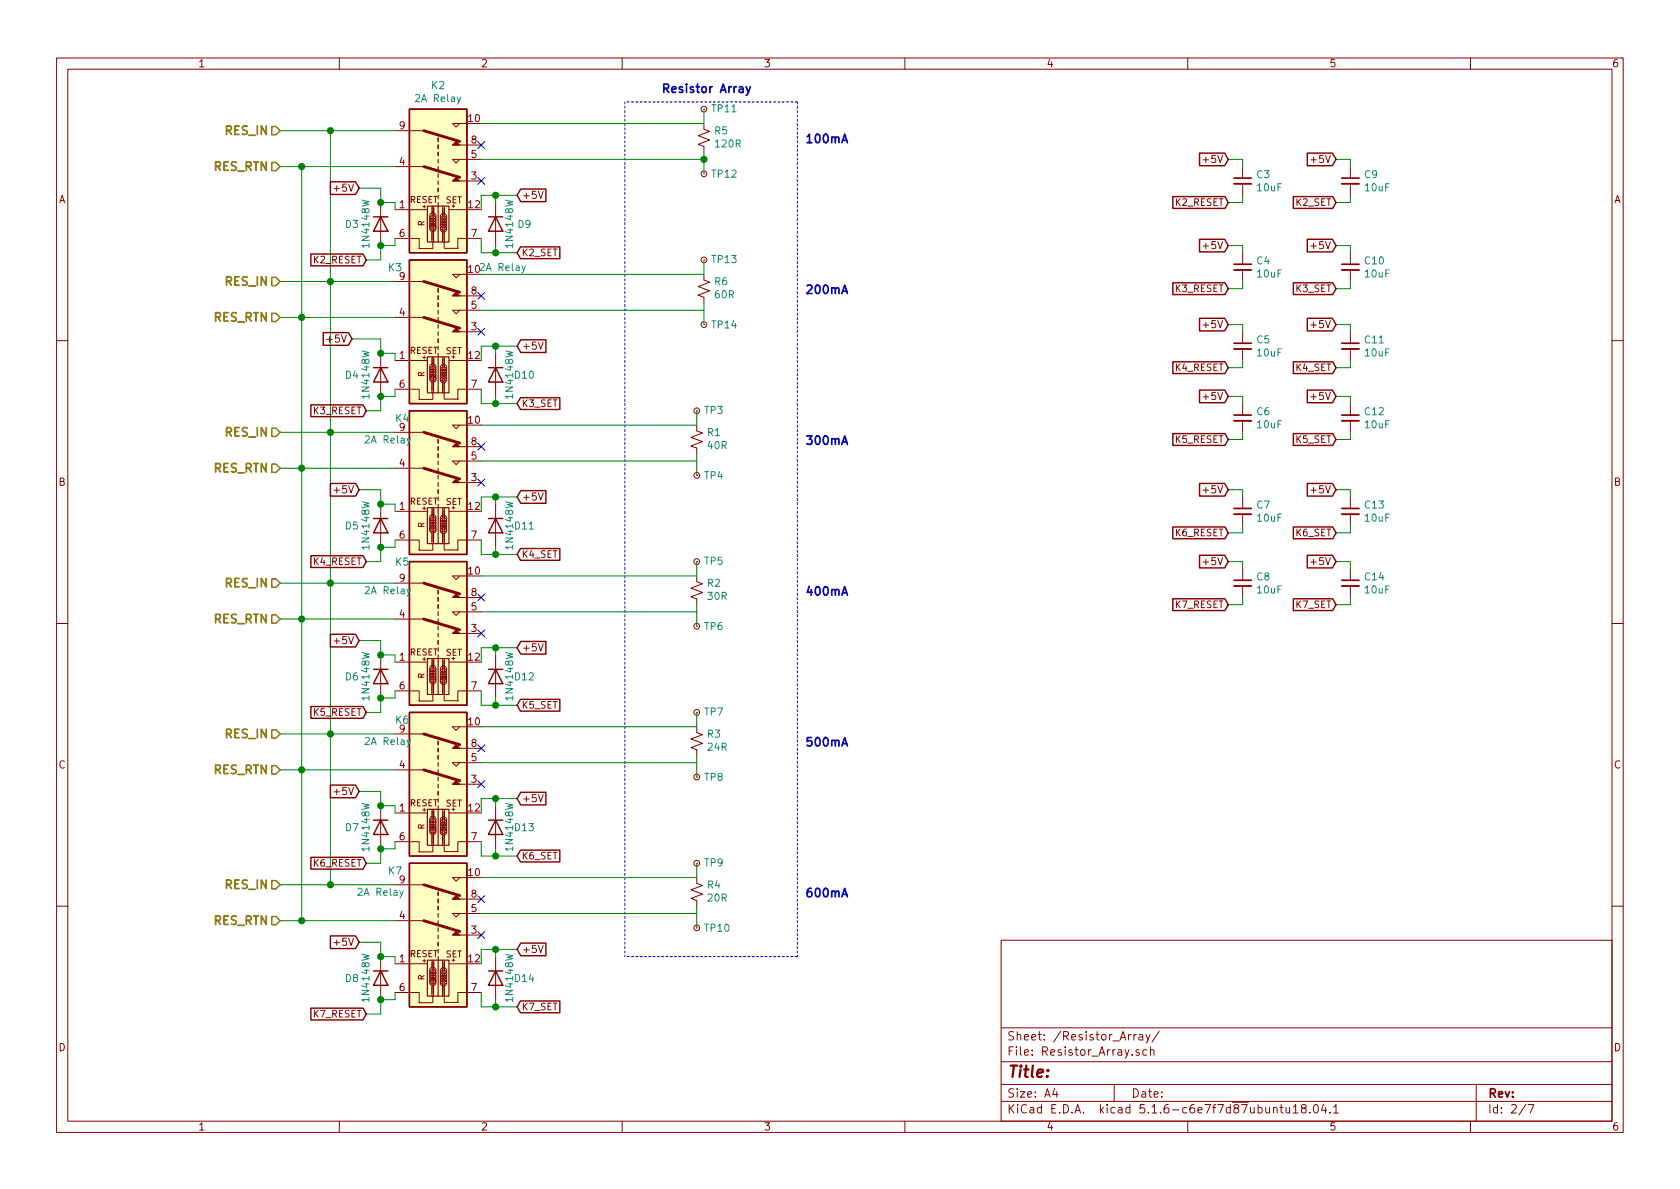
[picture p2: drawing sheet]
EESchema Schematic File Version 4
EELAYER 30 0
EELAYER END
$Descr A4 11693 8268
encoding utf-8
Sheet 2 7
Title ""
Date ""
Rev ""
Comp ""
Comment1 ""
Comment2 ""
Comment3 ""
Comment4 ""
$EndDescr
Wire Notes Line
	5550 700  4350 700 
Wire Notes Line
	4350 700  4350 6650
$Comp
L Device:R_Small_US R?
U 1 1
P 4900 950
AR Path="/5EFB15DB" Ref="R?"  Part="1" 
AR Path="/5EFA74C2/5EFB15DB" Ref="R5"  Part="1" 
AR Path="/5F851FE1/5F8CBC20/5EFB15DB" Ref="R?"  Part="1" 
F 0 "R5" H 4832 904 50  0000 R CNN
F 1 "120R" H 4832 995 50  0000 R CNN
F 2 "" H 4900 950 50  0001 C CNN
F 3 "~" H 4900 950 50  0001 C CNN
	1    4900 950 
	-1   0    0    1   
$EndComp
$Comp
L Device:R_Small_US R?
U 1 1
P 4900 2000
AR Path="/5EFB15E1" Ref="R?"  Part="1" 
AR Path="/5EFA74C2/5EFB15E1" Ref="R6"  Part="1" 
AR Path="/5F851FE1/5F8CBC20/5EFB15E1" Ref="R?"  Part="1" 
F 0 "R6" H 4832 1954 50  0000 R CNN
F 1 "60R" H 4832 2045 50  0000 R CNN
F 2 "" H 4900 2000 50  0001 C CNN
F 3 "~" H 4900 2000 50  0001 C CNN
	1    4900 2000
	-1   0    0    1   
$EndComp
$Comp
L Device:R_Small_US R?
U 1 1
P 4850 3050
AR Path="/5EFB15ED" Ref="R?"  Part="1" 
AR Path="/5EFA74C2/5EFB15ED" Ref="R1"  Part="1" 
AR Path="/5F851FE1/5F8CBC20/5EFB15ED" Ref="R?"  Part="1" 
F 0 "R1" H 4782 3004 50  0000 R CNN
F 1 "40R" H 4782 3095 50  0000 R CNN
F 2 "" H 4850 3050 50  0001 C CNN
F 3 "~" H 4850 3050 50  0001 C CNN
	1    4850 3050
	-1   0    0    1   
$EndComp
$Comp
L Device:R_Small_US R?
U 1 1
P 4850 4100
AR Path="/5EFB15F9" Ref="R?"  Part="1" 
AR Path="/5EFA74C2/5EFB15F9" Ref="R2"  Part="1" 
AR Path="/5F851FE1/5F8CBC20/5EFB15F9" Ref="R?"  Part="1" 
F 0 "R2" H 4782 4054 50  0000 R CNN
F 1 "30R" H 4782 4145 50  0000 R CNN
F 2 "" H 4850 4100 50  0001 C CNN
F 3 "~" H 4850 4100 50  0001 C CNN
	1    4850 4100
	-1   0    0    1   
$EndComp
$Comp
L Device:R_Small_US R?
U 1 1
P 4850 5150
AR Path="/5EFB160B" Ref="R?"  Part="1" 
AR Path="/5EFA74C2/5EFB160B" Ref="R3"  Part="1" 
AR Path="/5F851FE1/5F8CBC20/5EFB160B" Ref="R?"  Part="1" 
F 0 "R3" H 4782 5104 50  0000 R CNN
F 1 "24R" H 4782 5195 50  0000 R CNN
F 2 "" H 4850 5150 50  0001 C CNN
F 3 "~" H 4850 5150 50  0001 C CNN
	1    4850 5150
	-1   0    0    1   
$EndComp
Text Notes 5600 1000 0    59   ~ 12
100mA\n
Text Notes 5600 2050 0    59   ~ 12
200mA\n
Text Notes 5600 3100 0    59   ~ 12
300mA
Text Notes 5600 4150 0    59   ~ 12
400mA
Text Notes 5600 5200 0    59   ~ 12
500mA
Text Notes 5600 6250 0    59   ~ 12
600mA
Text Notes 4600 650  0    59   ~ 12
Resistor Array
$Comp
L txs2:TXS2 K?
U 1 1
P 3100 1100
AR Path="/5EFB5EC7" Ref="K?"  Part="1" 
AR Path="/5EFA74C2/5EFB5EC7" Ref="K2"  Part="1" 
AR Path="/5F851FE1/5F8CBC20/5EFB5EC7" Ref="K?"  Part="1" 
F 0 "K2" H 3150 1618 51  0000 C CNN
F 1 "2A Relay" H 3150 1526 50  0000 C CNN
F 2 "Footprints:Panasonic_TX2_2" V 4112 1955 50  0001 C CNN
F 3 "http://www.azettler.com/pdfs/az850.pdf" V 3150 850 50  0001 C CNN
	1    3100 1100
	-1   0    0    -1  
$EndComp
Wire Wire Line
	3350 850  4900 850 
Wire Wire Line
	3350 1100 4900 1100
Wire Wire Line
	4900 1100 4900 1050
$Comp
L txs2:TXS2 K?
U 1 1
P 3100 2150
AR Path="/5EFC899D" Ref="K?"  Part="1" 
AR Path="/5EFA74C2/5EFC899D" Ref="K3"  Part="1" 
AR Path="/5F851FE1/5F8CBC20/5EFC899D" Ref="K?"  Part="1" 
F 0 "K3" H 3450 2450 51  0000 C CNN
F 1 "2A Relay" H 2700 2450 50  0000 C CNN
F 2 "Footprints:Panasonic_TX2_2" V 4112 3005 50  0001 C CNN
F 3 "http://www.azettler.com/pdfs/az850.pdf" V 3150 1900 50  0001 C CNN
	1    3100 2150
	-1   0    0    -1  
$EndComp
$Comp
L txs2:TXS2 K?
U 1 1
P 3100 3200
AR Path="/5EFCA3FA" Ref="K?"  Part="1" 
AR Path="/5EFA74C2/5EFCA3FA" Ref="K4"  Part="1" 
AR Path="/5F851FE1/5F8CBC20/5EFCA3FA" Ref="K?"  Part="1" 
F 0 "K4" H 3400 3500 51  0000 C CNN
F 1 "2A Relay" H 3500 3350 50  0000 C CNN
F 2 "Footprints:Panasonic_TX2_2" V 4112 4055 50  0001 C CNN
F 3 "http://www.azettler.com/pdfs/az850.pdf" V 3150 2950 50  0001 C CNN
	1    3100 3200
	-1   0    0    -1  
$EndComp
$Comp
L txs2:TXS2 K?
U 1 1
P 3100 4250
AR Path="/5EFCBE68" Ref="K?"  Part="1" 
AR Path="/5EFA74C2/5EFCBE68" Ref="K5"  Part="1" 
AR Path="/5F851FE1/5F8CBC20/5EFCBE68" Ref="K?"  Part="1" 
F 0 "K5" H 3400 4600 51  0000 C CNN
F 1 "2A Relay" H 3500 4400 50  0000 C CNN
F 2 "Footprints:Panasonic_TX2_2" V 4112 5105 50  0001 C CNN
F 3 "http://www.azettler.com/pdfs/az850.pdf" V 3150 4000 50  0001 C CNN
	1    3100 4250
	-1   0    0    -1  
$EndComp
$Comp
L txs2:TXS2 K?
U 1 1
P 3100 5300
AR Path="/5EFCCAF6" Ref="K?"  Part="1" 
AR Path="/5EFA74C2/5EFCCAF6" Ref="K6"  Part="1" 
AR Path="/5F851FE1/5F8CBC20/5EFCCAF6" Ref="K?"  Part="1" 
F 0 "K6" H 3400 5600 51  0000 C CNN
F 1 "2A Relay" H 3500 5450 50  0000 C CNN
F 2 "Footprints:Panasonic_TX2_2" V 4112 6155 50  0001 C CNN
F 3 "http://www.azettler.com/pdfs/az850.pdf" V 3150 5050 50  0001 C CNN
	1    3100 5300
	-1   0    0    -1  
$EndComp
Wire Wire Line
	3350 1900 4900 1900
Wire Wire Line
	3350 2150 4900 2150
Wire Wire Line
	4900 2150 4900 2100
Wire Wire Line
	3350 2950 4850 2950
Wire Wire Line
	3350 3200 4850 3200
Wire Wire Line
	4850 3200 4850 3150
Wire Wire Line
	3350 4000 4850 4000
Wire Wire Line
	4850 4200 4850 4250
Wire Wire Line
	4850 4250 3350 4250
Wire Wire Line
	3350 5050 4850 5050
Wire Wire Line
	3350 5300 4850 5300
Wire Wire Line
	4850 5300 4850 5250
$Comp
L Device:R_Small_US R?
U 1 1
P 4850 6200
AR Path="/5F04E5F8" Ref="R?"  Part="1" 
AR Path="/5EFA74C2/5F04E5F8" Ref="R4"  Part="1" 
AR Path="/5F851FE1/5F8CBC20/5F04E5F8" Ref="R?"  Part="1" 
F 0 "R4" H 4782 6154 50  0000 R CNN
F 1 "20R" H 4782 6245 50  0000 R CNN
F 2 "" H 4850 6200 50  0001 C CNN
F 3 "~" H 4850 6200 50  0001 C CNN
	1    4850 6200
	-1   0    0    1   
$EndComp
$Comp
L txs2:TXS2 K?
U 1 1
P 3100 6350
AR Path="/5F04E5FE" Ref="K?"  Part="1" 
AR Path="/5EFA74C2/5F04E5FE" Ref="K7"  Part="1" 
AR Path="/5F851FE1/5F8CBC20/5F04E5FE" Ref="K?"  Part="1" 
F 0 "K7" H 3450 6650 51  0000 C CNN
F 1 "2A Relay" H 3550 6500 50  0000 C CNN
F 2 "Footprints:Panasonic_TX2_2" V 4112 7205 50  0001 C CNN
F 3 "http://www.azettler.com/pdfs/az850.pdf" V 3150 6100 50  0001 C CNN
	1    3100 6350
	-1   0    0    -1  
$EndComp
Wire Wire Line
	3350 6100 4850 6100
Wire Wire Line
	3350 6350 4850 6350
Wire Wire Line
	4850 6350 4850 6300
Wire Wire Line
	2750 6400 2100 6400
Text HLabel 1950 6400 0    59   Input ~ 12
RES_RTN
Text HLabel 1950 5350 0    59   Input ~ 12
RES_RTN
Text HLabel 1950 4300 0    59   Input ~ 12
RES_RTN
Text HLabel 1950 3250 0    59   Input ~ 12
RES_RTN
Text HLabel 1950 2200 0    59   Input ~ 12
RES_RTN
Text HLabel 1950 1150 0    59   Input ~ 12
RES_RTN
Wire Wire Line
	1950 5350 2100 5350
Wire Wire Line
	1950 4300 2100 4300
Wire Wire Line
	1950 3250 2100 3250
Wire Wire Line
	1950 2200 2100 2200
Wire Wire Line
	1950 1150 2100 1150
Text HLabel 1950 6150 0    59   Input ~ 12
RES_IN
Wire Wire Line
	1950 6150 2300 6150
Text HLabel 1950 5100 0    59   Input ~ 12
RES_IN
Wire Wire Line
	1950 5100 2300 5100
Text HLabel 1950 4050 0    59   Input ~ 12
RES_IN
Wire Wire Line
	1950 4050 2300 4050
Text HLabel 1950 3000 0    59   Input ~ 12
RES_IN
Wire Wire Line
	1950 3000 2300 3000
Text HLabel 1950 1950 0    59   Input ~ 12
RES_IN
Wire Wire Line
	1950 1950 2300 1950
Text HLabel 1950 900  0    59   Input ~ 12
RES_IN
Wire Wire Line
	1950 900  2300 900 
Wire Notes Line
	5550 700  5550 6650
Wire Notes Line
	5550 6650 4350 6650
Wire Wire Line
	2100 6400 2100 5350
Connection ~ 2100 6400
Wire Wire Line
	2100 6400 1950 6400
Connection ~ 2100 5350
Wire Wire Line
	2100 5350 2750 5350
Wire Wire Line
	2100 5350 2100 4300
Connection ~ 2100 4300
Wire Wire Line
	2100 4300 2750 4300
Wire Wire Line
	2100 4300 2100 3250
Connection ~ 2100 3250
Wire Wire Line
	2100 3250 2750 3250
Wire Wire Line
	2100 3250 2100 2200
Connection ~ 2100 2200
Wire Wire Line
	2100 2200 2750 2200
Wire Wire Line
	2100 2200 2100 1150
Connection ~ 2100 1150
Wire Wire Line
	2100 1150 2750 1150
Wire Wire Line
	2300 900  2300 1950
Connection ~ 2300 900 
Wire Wire Line
	2300 900  2750 900 
Connection ~ 2300 1950
Wire Wire Line
	2300 1950 2750 1950
Wire Wire Line
	2300 1950 2300 3000
Connection ~ 2300 3000
Wire Wire Line
	2300 3000 2750 3000
Wire Wire Line
	2300 3000 2300 4050
Connection ~ 2300 4050
Wire Wire Line
	2300 4050 2750 4050
Wire Wire Line
	2300 4050 2300 5100
Connection ~ 2300 5100
Wire Wire Line
	2300 5100 2750 5100
Wire Wire Line
	2300 5100 2300 6150
Connection ~ 2300 6150
Wire Wire Line
	2300 6150 2750 6150
Text GLabel 3600 1750 2    47   Input ~ 0
K2_SET
$Comp
L Diode:1N4148W D?
U 1 1
P 3450 1550
AR Path="/5F865273/60822CF1" Ref="D?"  Part="1" 
AR Path="/5EFA74C2/60822CF1" Ref="D9"  Part="1" 
F 0 "D9" V 3450 1750 50  0000 C CNN
F 1 "1N4148W" H 3450 1650 50  0000 C CNN
F 2 "Diode_SMD:D_SOD-123" H 3450 1375 50  0001 C CNN
F 3 "https://www.vishay.com/docs/85748/1n4148w.pdf" H 3450 1550 50  0001 C CNN
	1    3450 1550
	0    1    1    0   
$EndComp
Wire Wire Line
	3450 1700 3450 1750
Wire Wire Line
	3450 1400 3450 1350
Wire Wire Line
	3350 1350 3450 1350
Connection ~ 3450 1350
Wire Wire Line
	3350 1750 3450 1750
Wire Wire Line
	3450 1350 3600 1350
Wire Wire Line
	3450 1750 3600 1750
Connection ~ 3450 1750
Text GLabel 3600 1350 2    50   Input ~ 0
+5V
$Comp
L Diode:1N4148W D?
U 1 1
P 2650 1550
AR Path="/5F865273/60864B8D" Ref="D?"  Part="1" 
AR Path="/5EFA74C2/60864B8D" Ref="D3"  Part="1" 
F 0 "D3" V 2650 1350 50  0000 C CNN
F 1 "1N4148W" H 2650 1450 50  0000 C CNN
F 2 "Diode_SMD:D_SOD-123" H 2650 1375 50  0001 C CNN
F 3 "https://www.vishay.com/docs/85748/1n4148w.pdf" H 2650 1550 50  0001 C CNN
	1    2650 1550
	0    1    1    0   
$EndComp
Wire Wire Line
	2650 1400 2750 1400
Wire Wire Line
	2750 1700 2650 1700
Wire Wire Line
	2650 1700 2650 1800
Wire Wire Line
	2650 1800 2550 1800
Connection ~ 2650 1700
Wire Wire Line
	2650 1400 2650 1300
Wire Wire Line
	2650 1300 2500 1300
Connection ~ 2650 1400
Text GLabel 2500 1300 0    50   Input ~ 0
+5V
$Comp
L Diode:1N4148W D?
U 1 1
P 2650 3650
AR Path="/5F865273/60869C1B" Ref="D?"  Part="1" 
AR Path="/5EFA74C2/60869C1B" Ref="D5"  Part="1" 
F 0 "D5" V 2650 3450 50  0000 C CNN
F 1 "1N4148W" H 2650 3550 50  0000 C CNN
F 2 "Diode_SMD:D_SOD-123" H 2650 3475 50  0001 C CNN
F 3 "https://www.vishay.com/docs/85748/1n4148w.pdf" H 2650 3650 50  0001 C CNN
	1    2650 3650
	0    1    1    0   
$EndComp
Wire Wire Line
	2650 3500 2750 3500
Wire Wire Line
	2750 3800 2650 3800
Wire Wire Line
	2650 3800 2650 3900
Wire Wire Line
	2650 3900 2550 3900
Connection ~ 2650 3800
Wire Wire Line
	2650 3500 2650 3400
Wire Wire Line
	2650 3400 2500 3400
Connection ~ 2650 3500
Text GLabel 2500 3400 0    50   Input ~ 0
+5V
$Comp
L Diode:1N4148W D?
U 1 1
P 2650 4700
AR Path="/5F865273/6086F142" Ref="D?"  Part="1" 
AR Path="/5EFA74C2/6086F142" Ref="D6"  Part="1" 
F 0 "D6" V 2650 4500 50  0000 C CNN
F 1 "1N4148W" H 2650 4600 50  0000 C CNN
F 2 "Diode_SMD:D_SOD-123" H 2650 4525 50  0001 C CNN
F 3 "https://www.vishay.com/docs/85748/1n4148w.pdf" H 2650 4700 50  0001 C CNN
	1    2650 4700
	0    1    1    0   
$EndComp
Wire Wire Line
	2650 4550 2750 4550
Wire Wire Line
	2750 4850 2650 4850
Wire Wire Line
	2650 4850 2650 4950
Wire Wire Line
	2650 4950 2550 4950
Connection ~ 2650 4850
Wire Wire Line
	2650 4550 2650 4450
Wire Wire Line
	2650 4450 2500 4450
Connection ~ 2650 4550
Text GLabel 2500 4450 0    50   Input ~ 0
+5V
$Comp
L Diode:1N4148W D?
U 1 1
P 2650 5750
AR Path="/5F865273/608746AA" Ref="D?"  Part="1" 
AR Path="/5EFA74C2/608746AA" Ref="D7"  Part="1" 
F 0 "D7" V 2650 5550 50  0000 C CNN
F 1 "1N4148W" H 2650 5650 50  0000 C CNN
F 2 "Diode_SMD:D_SOD-123" H 2650 5575 50  0001 C CNN
F 3 "https://www.vishay.com/docs/85748/1n4148w.pdf" H 2650 5750 50  0001 C CNN
	1    2650 5750
	0    1    1    0   
$EndComp
Wire Wire Line
	2650 5600 2750 5600
Wire Wire Line
	2750 5900 2650 5900
Wire Wire Line
	2650 5900 2650 6000
Wire Wire Line
	2650 6000 2550 6000
Connection ~ 2650 5900
Wire Wire Line
	2650 5600 2650 5500
Wire Wire Line
	2650 5500 2500 5500
Connection ~ 2650 5600
Text GLabel 2500 5500 0    50   Input ~ 0
+5V
$Comp
L Diode:1N4148W D?
U 1 1
P 2650 6800
AR Path="/5F865273/608789F3" Ref="D?"  Part="1" 
AR Path="/5EFA74C2/608789F3" Ref="D8"  Part="1" 
F 0 "D8" V 2650 6600 50  0000 C CNN
F 1 "1N4148W" H 2650 6700 50  0000 C CNN
F 2 "Diode_SMD:D_SOD-123" H 2650 6625 50  0001 C CNN
F 3 "https://www.vishay.com/docs/85748/1n4148w.pdf" H 2650 6800 50  0001 C CNN
	1    2650 6800
	0    1    1    0   
$EndComp
Wire Wire Line
	2650 6650 2750 6650
Wire Wire Line
	2750 6950 2650 6950
Wire Wire Line
	2650 6950 2650 7050
Wire Wire Line
	2650 7050 2550 7050
Connection ~ 2650 6950
Wire Wire Line
	2650 6650 2650 6550
Wire Wire Line
	2650 6550 2500 6550
Connection ~ 2650 6650
Text GLabel 2500 6550 0    50   Input ~ 0
+5V
Wire Wire Line
	2750 6950 2750 6900
Wire Wire Line
	2750 6650 2750 6700
Wire Wire Line
	2750 5600 2750 5650
Wire Wire Line
	2750 5900 2750 5850
Wire Wire Line
	2750 4550 2750 4600
Wire Wire Line
	2750 4850 2750 4800
Wire Wire Line
	2750 3500 2750 3550
Wire Wire Line
	2750 3800 2750 3750
$Comp
L Diode:1N4148W D?
U 1 1
P 2650 2600
AR Path="/5F865273/608A245F" Ref="D?"  Part="1" 
AR Path="/5EFA74C2/608A245F" Ref="D4"  Part="1" 
F 0 "D4" V 2650 2400 50  0000 C CNN
F 1 "1N4148W" H 2650 2500 50  0000 C CNN
F 2 "Diode_SMD:D_SOD-123" H 2650 2425 50  0001 C CNN
F 3 "https://www.vishay.com/docs/85748/1n4148w.pdf" H 2650 2600 50  0001 C CNN
	1    2650 2600
	0    1    1    0   
$EndComp
Wire Wire Line
	2650 2450 2750 2450
Wire Wire Line
	2750 2750 2650 2750
Wire Wire Line
	2650 2750 2650 2850
Wire Wire Line
	2650 2850 2550 2850
Connection ~ 2650 2750
Wire Wire Line
	2650 2450 2650 2350
Connection ~ 2650 2450
Text GLabel 2450 2350 0    50   Input ~ 0
+5V
Wire Wire Line
	2750 2750 2750 2700
Wire Wire Line
	2750 2450 2750 2500
Wire Wire Line
	3350 1750 3350 1650
Wire Wire Line
	3350 1450 3350 1350
$Comp
L Diode:1N4148W D?
U 1 1
P 3450 2600
AR Path="/5F865273/608DDC13" Ref="D?"  Part="1" 
AR Path="/5EFA74C2/608DDC13" Ref="D10"  Part="1" 
F 0 "D10" V 3450 2800 50  0000 C CNN
F 1 "1N4148W" H 3450 2700 50  0000 C CNN
F 2 "Diode_SMD:D_SOD-123" H 3450 2425 50  0001 C CNN
F 3 "https://www.vishay.com/docs/85748/1n4148w.pdf" H 3450 2600 50  0001 C CNN
	1    3450 2600
	0    1    1    0   
$EndComp
Wire Wire Line
	3450 2750 3450 2800
Wire Wire Line
	3450 2450 3450 2400
Wire Wire Line
	3350 2400 3450 2400
Connection ~ 3450 2400
Wire Wire Line
	3350 2800 3450 2800
Wire Wire Line
	3450 2400 3600 2400
Wire Wire Line
	3450 2800 3600 2800
Connection ~ 3450 2800
Text GLabel 3600 2400 2    50   Input ~ 0
+5V
$Comp
L Diode:1N4148W D?
U 1 1
P 3450 3650
AR Path="/5F865273/608E4B81" Ref="D?"  Part="1" 
AR Path="/5EFA74C2/608E4B81" Ref="D11"  Part="1" 
F 0 "D11" V 3450 3850 50  0000 C CNN
F 1 "1N4148W" H 3450 3750 50  0000 C CNN
F 2 "Diode_SMD:D_SOD-123" H 3450 3475 50  0001 C CNN
F 3 "https://www.vishay.com/docs/85748/1n4148w.pdf" H 3450 3650 50  0001 C CNN
	1    3450 3650
	0    1    1    0   
$EndComp
Wire Wire Line
	3450 3800 3450 3850
Wire Wire Line
	3450 3500 3450 3450
Wire Wire Line
	3350 3450 3450 3450
Connection ~ 3450 3450
Wire Wire Line
	3350 3850 3450 3850
Wire Wire Line
	3450 3450 3600 3450
Wire Wire Line
	3450 3850 3600 3850
Connection ~ 3450 3850
Text GLabel 3600 3450 2    50   Input ~ 0
+5V
$Comp
L Diode:1N4148W D?
U 1 1
P 3450 4700
AR Path="/5F865273/608F8E1F" Ref="D?"  Part="1" 
AR Path="/5EFA74C2/608F8E1F" Ref="D12"  Part="1" 
F 0 "D12" V 3450 4900 50  0000 C CNN
F 1 "1N4148W" H 3450 4800 50  0000 C CNN
F 2 "Diode_SMD:D_SOD-123" H 3450 4525 50  0001 C CNN
F 3 "https://www.vishay.com/docs/85748/1n4148w.pdf" H 3450 4700 50  0001 C CNN
	1    3450 4700
	0    1    1    0   
$EndComp
Wire Wire Line
	3450 4850 3450 4900
Wire Wire Line
	3450 4550 3450 4500
Wire Wire Line
	3350 4500 3450 4500
Connection ~ 3450 4500
Wire Wire Line
	3350 4900 3450 4900
Wire Wire Line
	3450 4500 3600 4500
Wire Wire Line
	3450 4900 3600 4900
Connection ~ 3450 4900
Text GLabel 3600 4500 2    50   Input ~ 0
+5V
$Comp
L Diode:1N4148W D?
U 1 1
P 3450 5750
AR Path="/5F865273/6090040B" Ref="D?"  Part="1" 
AR Path="/5EFA74C2/6090040B" Ref="D13"  Part="1" 
F 0 "D13" V 3450 5950 50  0000 C CNN
F 1 "1N4148W" H 3450 5850 50  0000 C CNN
F 2 "Diode_SMD:D_SOD-123" H 3450 5575 50  0001 C CNN
F 3 "https://www.vishay.com/docs/85748/1n4148w.pdf" H 3450 5750 50  0001 C CNN
	1    3450 5750
	0    1    1    0   
$EndComp
Wire Wire Line
	3450 5900 3450 5950
Wire Wire Line
	3450 5600 3450 5550
Connection ~ 3450 5550
Wire Wire Line
	3350 5950 3450 5950
Wire Wire Line
	3450 5550 3600 5550
Wire Wire Line
	3450 5950 3600 5950
Connection ~ 3450 5950
Text GLabel 3600 5550 2    50   Input ~ 0
+5V
$Comp
L Diode:1N4148W D?
U 1 1
P 3450 6800
AR Path="/5F865273/60907DB1" Ref="D?"  Part="1" 
AR Path="/5EFA74C2/60907DB1" Ref="D14"  Part="1" 
F 0 "D14" V 3450 7000 50  0000 C CNN
F 1 "1N4148W" H 3450 6900 50  0000 C CNN
F 2 "Diode_SMD:D_SOD-123" H 3450 6625 50  0001 C CNN
F 3 "https://www.vishay.com/docs/85748/1n4148w.pdf" H 3450 6800 50  0001 C CNN
	1    3450 6800
	0    1    1    0   
$EndComp
Wire Wire Line
	3450 6950 3450 7000
Wire Wire Line
	3450 6650 3450 6600
Wire Wire Line
	3350 6600 3450 6600
Connection ~ 3450 6600
Wire Wire Line
	3350 7000 3450 7000
Wire Wire Line
	3450 6600 3600 6600
Wire Wire Line
	3450 7000 3600 7000
Connection ~ 3450 7000
Text GLabel 3600 6600 2    50   Input ~ 0
+5V
Wire Wire Line
	3350 7000 3350 6900
Wire Wire Line
	3350 6700 3350 6600
Wire Wire Line
	3350 5950 3350 5850
Wire Wire Line
	3350 5650 3350 5550
Wire Wire Line
	3350 5550 3450 5550
Wire Wire Line
	3350 4900 3350 4800
Wire Wire Line
	3350 4600 3350 4500
Wire Wire Line
	3350 3850 3350 3750
Wire Wire Line
	3350 3550 3350 3450
Wire Wire Line
	3350 2800 3350 2700
Wire Wire Line
	3350 2500 3350 2400
Text GLabel 2550 1800 0    47   Input ~ 0
K2_RESET
Text GLabel 2550 2850 0    47   Input ~ 0
K3_RESET
Text GLabel 2550 3900 0    47   Input ~ 0
K4_RESET
Text GLabel 2550 4950 0    47   Input ~ 0
K5_RESET
Text GLabel 2550 6000 0    47   Input ~ 0
K6_RESET
Text GLabel 2550 7050 0    47   Input ~ 0
K7_RESET
Wire Wire Line
	2450 2350 2650 2350
Text GLabel 3600 2800 2    47   Input ~ 0
K3_SET
Text GLabel 3600 3850 2    47   Input ~ 0
K4_SET
Text GLabel 3600 4900 2    47   Input ~ 0
K5_SET
Text GLabel 3600 5950 2    47   Input ~ 0
K6_SET
Text GLabel 3600 7000 2    47   Input ~ 0
K7_SET
Text GLabel 8550 1700 0    50   Input ~ 0
+5V
Text GLabel 9300 2000 0    47   Input ~ 0
K3_SET
Text GLabel 8550 2000 0    47   Input ~ 0
K3_RESET
$Comp
L Device:C_Small C?
U 1 1
P 8650 1850
AR Path="/60BA4E8B" Ref="C?"  Part="1" 
AR Path="/5EFA74C2/60BA4E8B" Ref="C4"  Part="1" 
F 0 "C4" H 8742 1896 50  0000 L CNN
F 1 "10uF" H 8742 1805 50  0000 L CNN
F 2 "Capacitor_SMD:C_0805_2012Metric_Pad1.15x1.40mm_HandSolder" H 8650 1850 50  0001 C CNN
F 3 "~" H 8650 1850 50  0001 C CNN
	1    8650 1850
	1    0    0    -1  
$EndComp
Wire Wire Line
	8550 1700 8650 1700
Wire Wire Line
	8650 1700 8650 1750
Wire Wire Line
	8550 2000 8650 2000
Wire Wire Line
	8650 2000 8650 1950
Text GLabel 9300 1700 0    50   Input ~ 0
+5V
$Comp
L Device:C_Small C?
U 1 1
P 9400 1850
AR Path="/60BA4E96" Ref="C?"  Part="1" 
AR Path="/5EFA74C2/60BA4E96" Ref="C10"  Part="1" 
F 0 "C10" H 9492 1896 50  0000 L CNN
F 1 "10uF" H 9492 1805 50  0000 L CNN
F 2 "Capacitor_SMD:C_0805_2012Metric_Pad1.15x1.40mm_HandSolder" H 9400 1850 50  0001 C CNN
F 3 "~" H 9400 1850 50  0001 C CNN
	1    9400 1850
	1    0    0    -1  
$EndComp
Wire Wire Line
	9300 1700 9400 1700
Wire Wire Line
	9400 1700 9400 1750
Wire Wire Line
	9300 2000 9400 2000
Wire Wire Line
	9400 2000 9400 1950
Text GLabel 8550 2250 0    50   Input ~ 0
+5V
Text GLabel 9300 2550 0    47   Input ~ 0
K4_SET
Text GLabel 8550 2550 0    47   Input ~ 0
K4_RESET
$Comp
L Device:C_Small C?
U 1 1
P 8650 2400
AR Path="/60BAB13C" Ref="C?"  Part="1" 
AR Path="/5EFA74C2/60BAB13C" Ref="C5"  Part="1" 
F 0 "C5" H 8742 2446 50  0000 L CNN
F 1 "10uF" H 8742 2355 50  0000 L CNN
F 2 "Capacitor_SMD:C_0805_2012Metric_Pad1.15x1.40mm_HandSolder" H 8650 2400 50  0001 C CNN
F 3 "~" H 8650 2400 50  0001 C CNN
	1    8650 2400
	1    0    0    -1  
$EndComp
Wire Wire Line
	8550 2250 8650 2250
Wire Wire Line
	8650 2250 8650 2300
Wire Wire Line
	8550 2550 8650 2550
Wire Wire Line
	8650 2550 8650 2500
Text GLabel 9300 2250 0    50   Input ~ 0
+5V
$Comp
L Device:C_Small C?
U 1 1
P 9400 2400
AR Path="/60BAB147" Ref="C?"  Part="1" 
AR Path="/5EFA74C2/60BAB147" Ref="C11"  Part="1" 
F 0 "C11" H 9492 2446 50  0000 L CNN
F 1 "10uF" H 9492 2355 50  0000 L CNN
F 2 "Capacitor_SMD:C_0805_2012Metric_Pad1.15x1.40mm_HandSolder" H 9400 2400 50  0001 C CNN
F 3 "~" H 9400 2400 50  0001 C CNN
	1    9400 2400
	1    0    0    -1  
$EndComp
Wire Wire Line
	9300 2250 9400 2250
Wire Wire Line
	9400 2250 9400 2300
Wire Wire Line
	9300 2550 9400 2550
Wire Wire Line
	9400 2550 9400 2500
Text GLabel 8550 2750 0    50   Input ~ 0
+5V
Text GLabel 9300 3050 0    47   Input ~ 0
K5_SET
Text GLabel 8550 3050 0    47   Input ~ 0
K5_RESET
$Comp
L Device:C_Small C?
U 1 1
P 8650 2900
AR Path="/60BB1ADF" Ref="C?"  Part="1" 
AR Path="/5EFA74C2/60BB1ADF" Ref="C6"  Part="1" 
F 0 "C6" H 8742 2946 50  0000 L CNN
F 1 "10uF" H 8742 2855 50  0000 L CNN
F 2 "Capacitor_SMD:C_0805_2012Metric_Pad1.15x1.40mm_HandSolder" H 8650 2900 50  0001 C CNN
F 3 "~" H 8650 2900 50  0001 C CNN
	1    8650 2900
	1    0    0    -1  
$EndComp
Wire Wire Line
	8550 2750 8650 2750
Wire Wire Line
	8650 2750 8650 2800
Wire Wire Line
	8550 3050 8650 3050
Wire Wire Line
	8650 3050 8650 3000
Text GLabel 9300 2750 0    50   Input ~ 0
+5V
$Comp
L Device:C_Small C?
U 1 1
P 9400 2900
AR Path="/60BB1AEA" Ref="C?"  Part="1" 
AR Path="/5EFA74C2/60BB1AEA" Ref="C12"  Part="1" 
F 0 "C12" H 9492 2946 50  0000 L CNN
F 1 "10uF" H 9492 2855 50  0000 L CNN
F 2 "Capacitor_SMD:C_0805_2012Metric_Pad1.15x1.40mm_HandSolder" H 9400 2900 50  0001 C CNN
F 3 "~" H 9400 2900 50  0001 C CNN
	1    9400 2900
	1    0    0    -1  
$EndComp
Wire Wire Line
	9300 2750 9400 2750
Wire Wire Line
	9400 2750 9400 2800
Wire Wire Line
	9300 3050 9400 3050
Wire Wire Line
	9400 3050 9400 3000
Text GLabel 8550 3400 0    50   Input ~ 0
+5V
Text GLabel 9300 3700 0    47   Input ~ 0
K6_SET
Text GLabel 8550 3700 0    47   Input ~ 0
K6_RESET
$Comp
L Device:C_Small C?
U 1 1
P 8650 3550
AR Path="/60BB8CE0" Ref="C?"  Part="1" 
AR Path="/5EFA74C2/60BB8CE0" Ref="C7"  Part="1" 
F 0 "C7" H 8742 3596 50  0000 L CNN
F 1 "10uF" H 8742 3505 50  0000 L CNN
F 2 "Capacitor_SMD:C_0805_2012Metric_Pad1.15x1.40mm_HandSolder" H 8650 3550 50  0001 C CNN
F 3 "~" H 8650 3550 50  0001 C CNN
	1    8650 3550
	1    0    0    -1  
$EndComp
Wire Wire Line
	8550 3400 8650 3400
Wire Wire Line
	8650 3400 8650 3450
Wire Wire Line
	8550 3700 8650 3700
Wire Wire Line
	8650 3700 8650 3650
Text GLabel 9300 3400 0    50   Input ~ 0
+5V
$Comp
L Device:C_Small C?
U 1 1
P 9400 3550
AR Path="/60BB8CEB" Ref="C?"  Part="1" 
AR Path="/5EFA74C2/60BB8CEB" Ref="C13"  Part="1" 
F 0 "C13" H 9492 3596 50  0000 L CNN
F 1 "10uF" H 9492 3505 50  0000 L CNN
F 2 "Capacitor_SMD:C_0805_2012Metric_Pad1.15x1.40mm_HandSolder" H 9400 3550 50  0001 C CNN
F 3 "~" H 9400 3550 50  0001 C CNN
	1    9400 3550
	1    0    0    -1  
$EndComp
Wire Wire Line
	9300 3400 9400 3400
Wire Wire Line
	9400 3400 9400 3450
Wire Wire Line
	9300 3700 9400 3700
Wire Wire Line
	9400 3700 9400 3650
Text GLabel 8550 3900 0    50   Input ~ 0
+5V
Text GLabel 9300 4200 0    47   Input ~ 0
K7_SET
Text GLabel 8550 4200 0    47   Input ~ 0
K7_RESET
$Comp
L Device:C_Small C?
U 1 1
P 8650 4050
AR Path="/60BC0741" Ref="C?"  Part="1" 
AR Path="/5EFA74C2/60BC0741" Ref="C8"  Part="1" 
F 0 "C8" H 8742 4096 50  0000 L CNN
F 1 "10uF" H 8742 4005 50  0000 L CNN
F 2 "Capacitor_SMD:C_0805_2012Metric_Pad1.15x1.40mm_HandSolder" H 8650 4050 50  0001 C CNN
F 3 "~" H 8650 4050 50  0001 C CNN
	1    8650 4050
	1    0    0    -1  
$EndComp
Wire Wire Line
	8550 3900 8650 3900
Wire Wire Line
	8650 3900 8650 3950
Wire Wire Line
	8550 4200 8650 4200
Wire Wire Line
	8650 4200 8650 4150
Text GLabel 9300 3900 0    50   Input ~ 0
+5V
$Comp
L Device:C_Small C?
U 1 1
P 9400 4050
AR Path="/60BC074C" Ref="C?"  Part="1" 
AR Path="/5EFA74C2/60BC074C" Ref="C14"  Part="1" 
F 0 "C14" H 9492 4096 50  0000 L CNN
F 1 "10uF" H 9492 4005 50  0000 L CNN
F 2 "Capacitor_SMD:C_0805_2012Metric_Pad1.15x1.40mm_HandSolder" H 9400 4050 50  0001 C CNN
F 3 "~" H 9400 4050 50  0001 C CNN
	1    9400 4050
	1    0    0    -1  
$EndComp
Wire Wire Line
	9300 3900 9400 3900
Wire Wire Line
	9400 3900 9400 3950
Wire Wire Line
	9300 4200 9400 4200
Wire Wire Line
	9400 4200 9400 4150
Text GLabel 8550 1100 0    50   Input ~ 0
+5V
Text GLabel 9300 1400 0    47   Input ~ 0
K2_SET
Text GLabel 8550 1400 0    47   Input ~ 0
K2_RESET
$Comp
L Device:C_Small C?
U 1 1
P 8650 1250
AR Path="/60BC8AF4" Ref="C?"  Part="1" 
AR Path="/5EFA74C2/60BC8AF4" Ref="C3"  Part="1" 
F 0 "C3" H 8742 1296 50  0000 L CNN
F 1 "10uF" H 8742 1205 50  0000 L CNN
F 2 "Capacitor_SMD:C_0805_2012Metric_Pad1.15x1.40mm_HandSolder" H 8650 1250 50  0001 C CNN
F 3 "~" H 8650 1250 50  0001 C CNN
	1    8650 1250
	1    0    0    -1  
$EndComp
Wire Wire Line
	8550 1100 8650 1100
Wire Wire Line
	8650 1100 8650 1150
Wire Wire Line
	8550 1400 8650 1400
Wire Wire Line
	8650 1400 8650 1350
Text GLabel 9300 1100 0    50   Input ~ 0
+5V
$Comp
L Device:C_Small C?
U 1 1
P 9400 1250
AR Path="/60BC8AFF" Ref="C?"  Part="1" 
AR Path="/5EFA74C2/60BC8AFF" Ref="C9"  Part="1" 
F 0 "C9" H 9492 1296 50  0000 L CNN
F 1 "10uF" H 9492 1205 50  0000 L CNN
F 2 "Capacitor_SMD:C_0805_2012Metric_Pad1.15x1.40mm_HandSolder" H 9400 1250 50  0001 C CNN
F 3 "~" H 9400 1250 50  0001 C CNN
	1    9400 1250
	1    0    0    -1  
$EndComp
Wire Wire Line
	9300 1100 9400 1100
Wire Wire Line
	9400 1100 9400 1150
Wire Wire Line
	9300 1400 9400 1400
Wire Wire Line
	9400 1400 9400 1350
$Comp
L Connector:TestPoint_Small TP12
U 1 1
P 4900 1200
F 0 "TP12" H 4948 1200 50  0000 L CNN
F 1 "TestPoint_Small" H 4948 1155 50  0001 L CNN
F 2 "TestPoint:TestPoint_THTPad_D3.0mm_Drill1.5mm" H 5100 1200 50  0001 C CNN
F 3 "~" H 5100 1200 50  0001 C CNN
	1    4900 1200
	1    0    0    -1  
$EndComp
Wire Wire Line
	4900 1200 4900 1100
Connection ~ 4900 1100
$Comp
L Connector:TestPoint_Small TP11
U 1 1
P 4900 750
F 0 "TP11" H 4852 750 50  0000 R CNN
F 1 "TestPoint_Small" H 4948 705 50  0001 L CNN
F 2 "TestPoint:TestPoint_THTPad_D3.0mm_Drill1.5mm" H 5100 750 50  0001 C CNN
F 3 "~" H 5100 750 50  0001 C CNN
	1    4900 750 
	-1   0    0    1   
$EndComp
Wire Wire Line
	4900 750  4900 850 
$Comp
L Connector:TestPoint_Small TP14
U 1 1
P 4900 2250
F 0 "TP14" H 4948 2250 50  0000 L CNN
F 1 "TestPoint_Small" H 4948 2205 50  0001 L CNN
F 2 "TestPoint:TestPoint_THTPad_D3.0mm_Drill1.5mm" H 5100 2250 50  0001 C CNN
F 3 "~" H 5100 2250 50  0001 C CNN
	1    4900 2250
	1    0    0    -1  
$EndComp
Wire Wire Line
	4900 2250 4900 2150
$Comp
L Connector:TestPoint_Small TP4
U 1 1
P 4850 3300
F 0 "TP4" H 4898 3300 50  0000 L CNN
F 1 "TestPoint_Small" H 4898 3255 50  0001 L CNN
F 2 "TestPoint:TestPoint_THTPad_D3.0mm_Drill1.5mm" H 5050 3300 50  0001 C CNN
F 3 "~" H 5050 3300 50  0001 C CNN
	1    4850 3300
	1    0    0    -1  
$EndComp
Wire Wire Line
	4850 3300 4850 3200
$Comp
L Connector:TestPoint_Small TP6
U 1 1
P 4850 4350
F 0 "TP6" H 4898 4350 50  0000 L CNN
F 1 "TestPoint_Small" H 4898 4305 50  0001 L CNN
F 2 "TestPoint:TestPoint_THTPad_D3.0mm_Drill1.5mm" H 5050 4350 50  0001 C CNN
F 3 "~" H 5050 4350 50  0001 C CNN
	1    4850 4350
	1    0    0    -1  
$EndComp
Wire Wire Line
	4850 4350 4850 4250
$Comp
L Connector:TestPoint_Small TP8
U 1 1
P 4850 5400
F 0 "TP8" H 4898 5400 50  0000 L CNN
F 1 "TestPoint_Small" H 4898 5355 50  0001 L CNN
F 2 "TestPoint:TestPoint_THTPad_D3.0mm_Drill1.5mm" H 5050 5400 50  0001 C CNN
F 3 "~" H 5050 5400 50  0001 C CNN
	1    4850 5400
	1    0    0    -1  
$EndComp
Wire Wire Line
	4850 5400 4850 5300
$Comp
L Connector:TestPoint_Small TP10
U 1 1
P 4850 6450
F 0 "TP10" H 4898 6450 50  0000 L CNN
F 1 "TestPoint_Small" H 4898 6405 50  0001 L CNN
F 2 "TestPoint:TestPoint_THTPad_D3.0mm_Drill1.5mm" H 5050 6450 50  0001 C CNN
F 3 "~" H 5050 6450 50  0001 C CNN
	1    4850 6450
	1    0    0    -1  
$EndComp
Wire Wire Line
	4850 6450 4850 6350
$Comp
L Connector:TestPoint_Small TP13
U 1 1
P 4900 1800
F 0 "TP13" H 4852 1800 50  0000 R CNN
F 1 "TestPoint_Small" H 4948 1755 50  0001 L CNN
F 2 "TestPoint:TestPoint_THTPad_D3.0mm_Drill1.5mm" H 5100 1800 50  0001 C CNN
F 3 "~" H 5100 1800 50  0001 C CNN
	1    4900 1800
	-1   0    0    1   
$EndComp
Wire Wire Line
	4900 1800 4900 1900
$Comp
L Connector:TestPoint_Small TP3
U 1 1
P 4850 2850
F 0 "TP3" H 4802 2850 50  0000 R CNN
F 1 "TestPoint_Small" H 4898 2805 50  0001 L CNN
F 2 "TestPoint:TestPoint_THTPad_D3.0mm_Drill1.5mm" H 5050 2850 50  0001 C CNN
F 3 "~" H 5050 2850 50  0001 C CNN
	1    4850 2850
	-1   0    0    1   
$EndComp
Wire Wire Line
	4850 2850 4850 2950
$Comp
L Connector:TestPoint_Small TP5
U 1 1
P 4850 3900
F 0 "TP5" H 4802 3900 50  0000 R CNN
F 1 "TestPoint_Small" H 4898 3855 50  0001 L CNN
F 2 "TestPoint:TestPoint_THTPad_D3.0mm_Drill1.5mm" H 5050 3900 50  0001 C CNN
F 3 "~" H 5050 3900 50  0001 C CNN
	1    4850 3900
	-1   0    0    1   
$EndComp
Wire Wire Line
	4850 3900 4850 4000
$Comp
L Connector:TestPoint_Small TP7
U 1 1
P 4850 4950
F 0 "TP7" H 4802 4950 50  0000 R CNN
F 1 "TestPoint_Small" H 4898 4905 50  0001 L CNN
F 2 "TestPoint:TestPoint_THTPad_D3.0mm_Drill1.5mm" H 5050 4950 50  0001 C CNN
F 3 "~" H 5050 4950 50  0001 C CNN
	1    4850 4950
	-1   0    0    1   
$EndComp
Wire Wire Line
	4850 4950 4850 5050
$Comp
L Connector:TestPoint_Small TP9
U 1 1
P 4850 6000
F 0 "TP9" H 4802 6000 50  0000 R CNN
F 1 "TestPoint_Small" H 4898 5955 50  0001 L CNN
F 2 "TestPoint:TestPoint_THTPad_D3.0mm_Drill1.5mm" H 5050 6000 50  0001 C CNN
F 3 "~" H 5050 6000 50  0001 C CNN
	1    4850 6000
	-1   0    0    1   
$EndComp
Wire Wire Line
	4850 6000 4850 6100
Wire Wire Line
	2750 1700 2750 1650
Wire Wire Line
	2750 1400 2750 1450
NoConn ~ 3350 3350
NoConn ~ 3350 3100
NoConn ~ 3350 2300
NoConn ~ 3350 2050
NoConn ~ 3350 1250
NoConn ~ 3350 1000
NoConn ~ 3350 6500
NoConn ~ 3350 6250
NoConn ~ 3350 5450
NoConn ~ 3350 5200
NoConn ~ 3350 4400
NoConn ~ 3350 4150
$EndSCHEMATC
